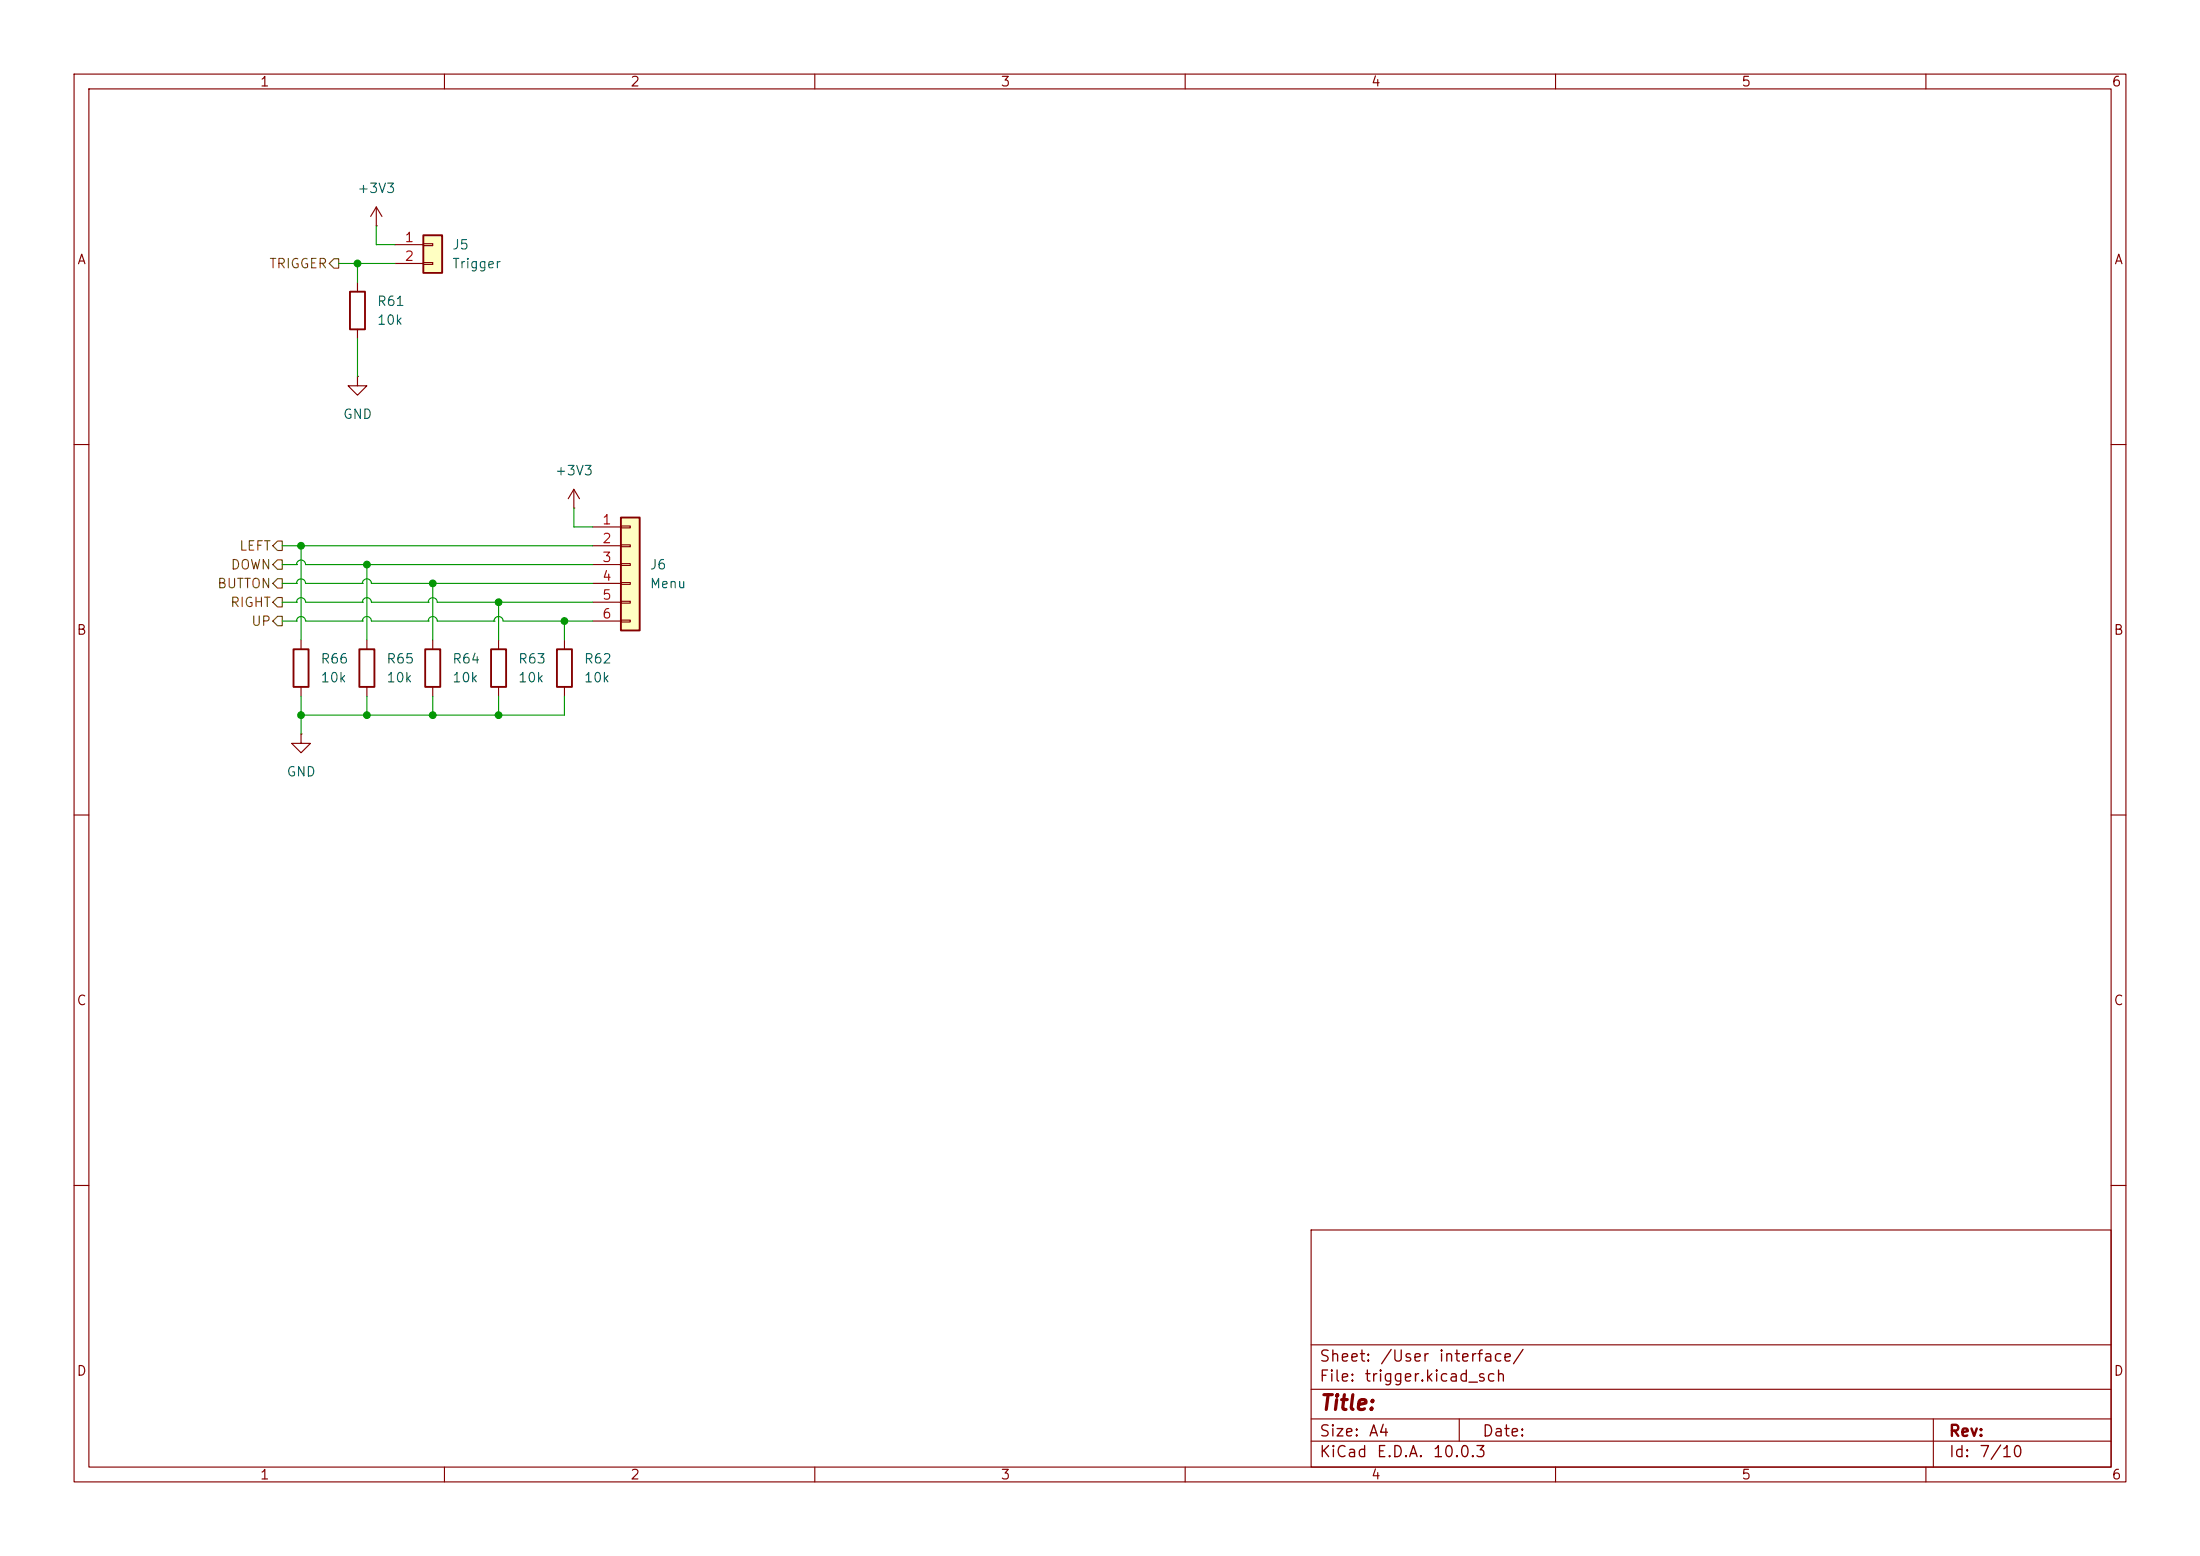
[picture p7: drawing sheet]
<svg xmlns="http://www.w3.org/2000/svg" width="297mm" height="210mm" viewBox="0 0 297 210" stroke-linecap="round" stroke-linejoin="round" font-family="sans-serif">
<g fill="none" stroke="#840000" stroke-width=".15">
<path d="M10 10h277v190h-277zM12 12h273v186h-273zM60 10v2M110 10v2M160 10v2M210 10v2M260 10v2M50.8 30.5h.1M50.8 27.9l-.8 1.3M50.8 27.9l.8 1.3M50.8 27.9v2.6M10 60h2"/>
<path d="M285 60h2M10 110h2M285 110h2M10 160h2M177 166h108v32h-108zM285 160h2M60 198v2M110 198v2M160 198v2M177 194.5h108M177 191.5h108M177 187.5h108"/>
<path d="M177 181.5h108M197 191.5v3M210 198v2M260 198v2M261 191.5v6.5"/>
</g>
<path d="M83.8 69.9h2.6v15.2h-2.6z" fill="#ffffc2"/>
<path d="M83.8 69.9h2.6v15.2h-2.6zM39.6 87.6h2.1v5.1h-2.1zM66.3 87.6h2v5.1h-2zM75.2 87.6h2v5.1h-2z" fill="none" stroke="#840000" stroke-width=".25"/>
<g fill="none" stroke="#840000" stroke-width=".15">
<path d="M48.3 50.8v1.3h1.2l-1.2 1.2-1.3-1.2h1.3M48.3 50.8h.1M77.5 68.6h.1M77.5 66l-.8 1.3M77.5 66l.7 1.3M77.5 66v2.6M80 71.1h3.8M80 73.7h3.8M80 76.2h3.8M80 78.7h3.8M83.8 71h1.3v.2h-1.3zM83.8 73.5h1.3v.3h-1.3z"/>
<path d="M83.8 76.1h1.3v.2h-1.3zM83.8 78.6h1.3v.3h-1.3zM40.6 99.1v1.2h1.3l-1.3 1.3-1.2-1.3h1.2M40.6 99.1h.1M40.6 86.4v1.2M40.6 92.7v1.3M67.3 86.4v1.2M67.3 92.7v1.3M76.2 86.4v1.2M76.2 92.7v1.3M80 81.3h3.8M80 83.8h3.8"/>
<path d="M83.8 81.2h1.3v.2h-1.3zM83.8 83.7h1.3v.2h-1.3z"/>
</g>
<path d="M57.1 31.8h2.6v5h-2.6z" fill="#ffffc2"/>
<path d="M47.2 39.4h2.1v5.1h-2.1zM57.1 31.8h2.6v5h-2.6zM48.5 87.6h2v5.1h-2zM57.4 87.6h2v5.1h-2z" fill="none" stroke="#840000" stroke-width=".25"/>
<path d="M48.3 38.1v1.3M53.3 33h3.8M53.3 35.6h3.8M57.1 32.9h1.3v.2h-1.3zM57.1 35.4h1.3v.3h-1.3zM48.3 44.5v1.2M49.5 86.4v1.2M49.5 92.7v1.3M58.4 86.4v1.2M58.4 92.7v1.3" fill="none" stroke="#840000" stroke-width=".15"/>
<path d="M44.4 35.6l.7-.7h.6v1.3h-.6zM37.5 75.6h.6v1.2h-.6l-.7-.6zM37.5 78.1h.6v1.3h-.6l-.7-.7zM37.5 73h.6v1.3h-.6l-.7-.6zM36.8 83.8l.7-.6h.6v1.3h-.6zM37.5 80.6h.6v1.3h-.6l-.7-.6z" fill="none" stroke="#725600" stroke-width=".15"/>
<g fill="none" stroke="#009600" stroke-width=".15">
<path d="M45.7 35.6h7.6M48.3 35.6v2.5M50.8 30.5v2.5h2.5M48.3 45.7v5.1M38.1 73.7h41.9M38.1 78.7h1.9M38.1 76.2h1.9M40 78.7h.1M40 78.7a.61 .61 0 0 1 .6-.6 .61 .61 0 0 1 .6 .6h7.7M40 76.2h.1M40 76.2a.61 .61 0 0 1 .6-.6 .61 .61 0 0 1 .6 .6h38.8M40.6 73.7v12.7"/>
<path d="M48.9 78.7h.1M48.9 78.7a.61 .61 0 0 1 .6-.6 .61 .61 0 0 1 .6 .6h29.9M49.5 76.2v10.2M58.4 78.7v7.7M77.5 68.6v2.5h2.5M38.1 81.3h1.9M38.1 83.8h1.9M40 81.3h.1M40 81.3a.61 .61 0 0 1 .6-.6 .61 .61 0 0 1 .6 .6h7.7M40 83.8h.1M40 83.8a.61 .61 0 0 1 .6-.6 .61 .61 0 0 1 .6 .6h7.7M40.6 94v5.1"/>
<path d="M48.9 81.3h.1M48.9 81.3a.61 .61 0 0 1 .6-.6 .61 .61 0 0 1 .6 .6h7.7M48.9 83.8h.1M48.9 83.8a.61 .61 0 0 1 .6-.6 .61 .61 0 0 1 .6 .6h7.7M49.5 94v2.5M57.8 81.3h.1M57.8 81.3a.61 .61 0 0 1 .6-.6 .61 .61 0 0 1 .6 .6h21M57.8 83.8h.1M57.8 83.8a.61 .61 0 0 1 .6-.6 .61 .61 0 0 1 .6 .6h7.7M58.4 94v2.5M66.7 83.8h.1M66.7 83.8a.61 .61 0 0 1 .6-.6 .61 .61 0 0 1 .6 .6h12.1"/>
<path d="M67.3 81.3v5.1M67.3 94v2.5M76.2 94v2.5h-35.6M76.2 83.8v2.6"/>
</g>
<g fill="#009600" stroke="#009600" stroke-width=".14">
<circle cx="49.5" cy="76.2" r=".46"/>
<circle cx="58.4" cy="78.7" r=".46"/>
<circle cx="48.3" cy="35.6" r=".46"/>
<circle cx="40.6" cy="73.7" r=".46"/>
<circle cx="49.5" cy="96.5" r=".46"/>
<circle cx="40.6" cy="96.5" r=".46"/>
<circle cx="67.3" cy="81.3" r=".46"/>
<circle cx="76.2" cy="83.8" r=".46"/>
<circle cx="58.4" cy="96.5" r=".46"/>
<circle cx="67.3" cy="96.5" r=".46"/>
</g>
<text font-size="2" fill="#840000" x="178" y="190.8">Title:</text>
<g font-size="1.5" fill="#840000">
<text x="178" y="184.2">Sheet:</text>
<text x="186.2" y="184.2">/User</text>
<text x="194.1" y="184.2">interface/</text>
<text x="178" y="186.9">File:</text>
<text x="184.1" y="186.9">trigger.kicad_sch</text>
<text x="178" y="197.1">KiCad</text>
<text x="178" y="194.3">Size:</text>
<text x="184.7" y="194.3">A4</text>
<text x="185.7" y="197.1">E.D.A.</text>
<text x="193.3" y="197.1">10.0.3</text>
<text x="200" y="194.3">Date:</text>
<text x="263" y="194.3">Rev:</text>
<text x="263" y="197.1">Id:</text>
<text x="267.1" y="197.1">7/10</text>
</g>
<g font-size="1.3" fill="#840000">
<text x="35" y="12">1</text>
<text x="85" y="12">2</text>
<text x="135" y="12">3</text>
<text x="185" y="12">4</text>
<text x="235" y="12">5</text>
<text x="285" y="12">6</text>
<text x="10.3" y="36">A</text>
<text x="285.3" y="36">A</text>
<text x="10.3" y="86">B</text>
<text x="285.3" y="86">B</text>
<text x="10.3" y="136">C</text>
<text x="285.3" y="136">C</text>
<text x="10.3" y="186">D</text>
<text x="285.3" y="186">D</text>
<text x="35" y="200">1</text>
<text x="85" y="200">2</text>
<text x="135" y="200">3</text>
<text x="185" y="200">4</text>
<text x="235" y="200">5</text>
<text x="285" y="200">6</text>
</g>
<g font-size="1.3" fill="#006464">
<text x="48.2" y="26.4">+3V3</text>
<text x="61" y="34">J5</text>
<text x="50.8" y="41.6">R61</text>
<text x="61" y="36.5">Trigger</text>
<text x="50.8" y="44.2">10k</text>
<text x="46.2" y="56.9">GND</text>
<text x="74.8" y="64.5">+3V3</text>
<text x="87.6" y="77.2">J6</text>
<text x="87.6" y="79.7">Menu</text>
<text x="43.2" y="89.9">R66</text>
<text x="52.1" y="89.9">R65</text>
<text x="61" y="89.9">R64</text>
<text x="69.9" y="89.9">R63</text>
<text x="78.7" y="89.9">R62</text>
<text x="43.2" y="92.4">10k</text>
<text x="52.1" y="92.4">10k</text>
<text x="61" y="92.4">10k</text>
<text x="69.9" y="92.4">10k</text>
<text x="78.7" y="92.4">10k</text>
<text x="38.6" y="105.1">GND</text>
</g>
<g font-size="1.3" fill="#a90000">
<text x="54.5" y="33">1</text>
<text x="54.5" y="35.5">2</text>
<text x="81.2" y="71.1">1</text>
<text x="81.2" y="73.6">2</text>
<text x="81.2" y="76.2">3</text>
<text x="81.2" y="78.7">4</text>
<text x="81.2" y="81.3">5</text>
<text x="81.2" y="83.8">6</text>
</g>
<g font-size="1.3" fill="#725600">
<text x="36.3" y="36.5">TRIGGER</text>
<text x="31.1" y="77.2">DOWN</text>
<text x="32.2" y="74.6">LEFT</text>
<text x="29.2" y="79.7">BUTTON</text>
<text x="31" y="82.3">RIGHT</text>
<text x="33.8" y="84.8">UP</text>
</g>
</svg>
